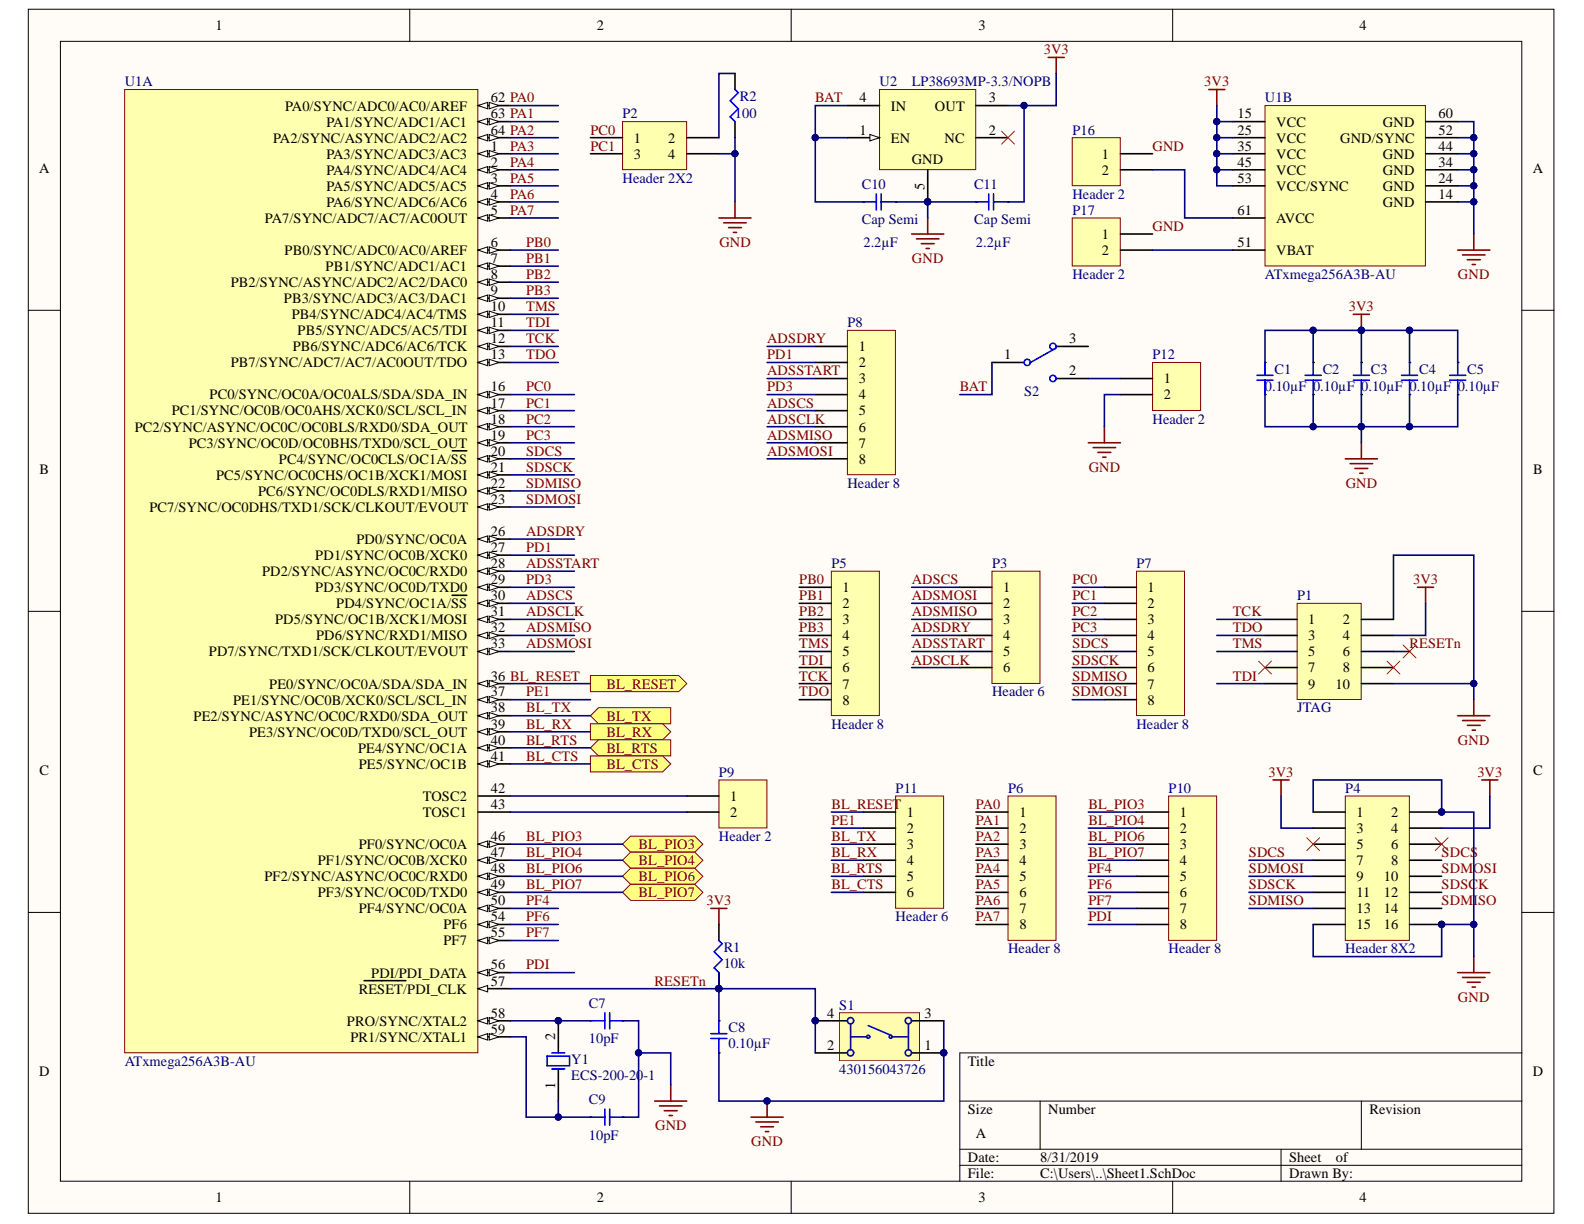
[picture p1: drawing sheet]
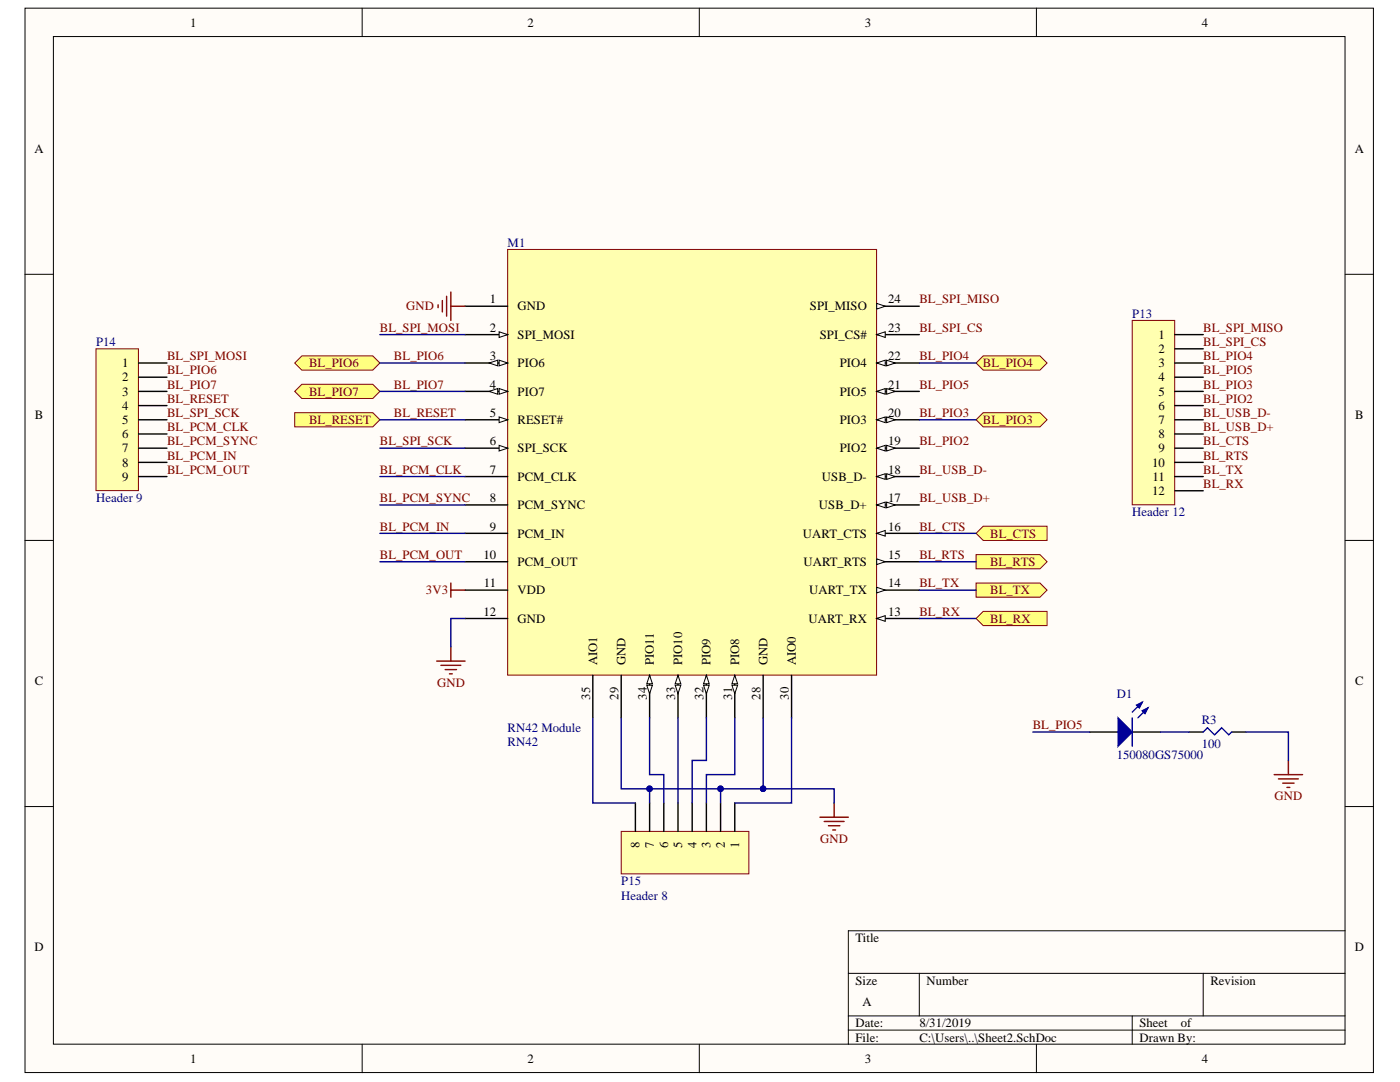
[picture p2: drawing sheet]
# Altium project PCB_uC_1.PrjPcb
2 sheets, 37 parts. Net scope: flat (ports and power ports of the same name join across sheets).
Board file: PCB_Uc1.PcbDoc
Sheets:
  Sheet1.SchDoc
  Sheet2.SchDoc

## Sheet Sheet1.SchDoc: Microcontroller part
size A; Author: K.Senthurbavan; DrawnBy: K Senthurbavan

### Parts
C1  0.10µF  [SMD-0805C]
C2  0.10µF  [SMD-0805C]
C3  0.10µF  [SMD-0805C]
C4  0.10µF  [SMD-0805C]
C5  0.10µF  [SMD-0805C]
C7  10pF  [SMD-1206C]
C8  0.10µF  [SMD-0805C]
C9  10pF  [SMD-1206C]
C10  Cap Semi  value 2.2µF  [C1206]
C11  Cap Semi  value 2.2µF  [C1206]
P1  JTAG  [HDR2X5]
P2  Header 2X2  [HDR2X2]
P3  Header 6  [HDR1X6]
P4  Header 8X2  [HDR2X8]
P5  Header 8  [HDR1X8]
P6  Header 8  [HDR1X8]
P7  Header 8  [HDR1X8]
P8  Header 8  [HDR1X8]
P9  Header 2  [HDR1X2]
P10  Header 8  [HDR1X8]
P11  Header 6  [HDR1X6]
P12  Header 2  [HDR1X2]
P16  Header 2  [HDR1X2]
P17  Header 2  [HDR1X2]
R1  10k  [SMD-1206-RES]
R2  100  [SMD-0805-RES]
S1  430156043726  [430156043726]
S2  450301014042  [450301014042]  (value not drawn)
U1  ATxmega256A3B-AU  [64A_N]  (parts A,B of 2)
U2  LP38693MP-3.3/NOPB  [MP05A_N]
Y1  ECS-200-20-1  [HC-49U]

### Ports
BL_CTS (out), BL_PIO3 (bidir), BL_PIO4 (bidir), BL_PIO6 (bidir), BL_PIO7 (bidir), BL_RESET (out), BL_RTS (in), BL_RX (out), BL_TX (in)

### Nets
3V3: C1.2 C2.2 C3.2 C4.2 C5.2 C11.1 P1.4 P4.3 P4.4 R1.2 U1.15(VCC) U1.25(VCC) U1.35(VCC) U1.45(VCC) U1.53(VCC/SYNC) U2.3(OUT)
GND: C1.1 C2.1 C3.1 C4.1 C5.1 C7.2 C8.1 C9.2 C10.1 C11.2 P1.2 P1.10 P2.4 P4.1 P4.2 P4.15 P4.16 P12.2 P16.1 P17.1 R2.1 S1.1 S1.3 U1.14(GND) U1.24(GND) U1.34(GND) U1.44(GND) U1.52(GND/SYNC) U1.60(GND) U2.5(GND)
ADSCLK: P3.6 P8.6 U1.31(PD5/SYNC/OC1B/XCK1/MOSI)
ADSCS: P3.1 P8.5 U1.30(PD4/SYNC/OC1A/~{SS})
ADSDRY: P3.4 P8.1 U1.26(PD0/SYNC/OC0A)
ADSMISO: P3.3 P8.7 U1.32(PD6/SYNC/RXD1/MISO)
ADSMOSI: P3.2 P8.8 U1.33(PD7/SYNC/TXD1/SCK/CLKOUT/EVOUT)
ADSSTART: P3.5 P8.3 U1.28(PD2/SYNC/ASYNC/OC0C/RXD0)
BAT: C10.2 S2.1(COM) U2.1(EN) U2.4(IN)
BL_CTS: P11.6 U1.41(PE5/SYNC/OC1B) ; port BL_CTS
BL_PIO3: P10.1 U1.46(PF0/SYNC/OC0A) ; port BL_PIO3
BL_PIO4: P10.2 U1.47(PF1/SYNC/OC0B/XCK0) ; port BL_PIO4
BL_PIO6: P10.3 U1.48(PF2/SYNC/ASYNC/OC0C/RXD0) ; port BL_PIO6
BL_PIO7: P10.4 U1.49(PF3/SYNC/OC0D/TXD0) ; port BL_PIO7
BL_RESET: P11.1 U1.36(PE0/SYNC/OC0A/SDA/SDA_IN) ; port BL_RESET
BL_RTS: P11.5 U1.40(PE4/SYNC/OC1A) ; port BL_RTS
BL_RX: P11.4 U1.39(PE3/SYNC/OC0D/TXD0/SCL_OUT) ; port BL_RX
BL_TX: P11.3 U1.38(PE2/SYNC/ASYNC/OC0C/RXD0/SDA_OUT) ; port BL_TX
PA0: P6.1 U1.62(PA0/SYNC/ADC0/AC0/AREF)
PA1: P6.2 U1.63(PA1/SYNC/ADC1/AC1)
PA2: P6.3 U1.64(PA2/SYNC/ASYNC/ADC2/AC2)
PA3: P6.4 U1.1(PA3/SYNC/ADC3/AC3)
PA4: P6.5 U1.2(PA4/SYNC/ADC4/AC4)
PA5: P6.6 U1.3(PA5/SYNC/ADC5/AC5)
PA6: P6.7 U1.4(PA6/SYNC/ADC6/AC6)
PA7: P6.8 U1.5(PA7/SYNC/ADC7/AC7/AC0OUT)
PB0: P5.1 U1.6(PB0/SYNC/ADC0/AC0/AREF)
PB1: P5.2 U1.7(PB1/SYNC/ADC1/AC1)
PB2: P5.3 U1.8(PB2/SYNC/ASYNC/ADC2/AC2/DAC0)
PB3: P5.4 U1.9(PB3/SYNC/ADC3/AC3/DAC1)
PC0: P2.1 P7.1 U1.16(PC0/SYNC/OC0A/OC0ALS/SDA/SDA_IN)
PC1: P2.3 P7.2 U1.17(PC1/SYNC/OC0B/OC0AHS/XCK0/SCL/SCL_IN)
PC2: P7.3 U1.18(PC2/SYNC/ASYNC/OC0C/OC0BLS/RXD0/SDA_OUT)
PC3: P7.4 U1.19(PC3/SYNC/OC0D/OC0BHS/TXD0/SCL_OUT)
PD1: P8.2 U1.27(PD1/SYNC/OC0B/XCK0)
PD3: P8.4 U1.29(PD3/SYNC/OC0D/TXD0)
PDI: P10.8 U1.56(PDI/PDI_DATA)
PE1: P11.2 U1.37(PE1/SYNC/OC0B/XCK0/SCL/SCL_IN)
PF4: P10.5 U1.50(PF4/SYNC/OC0A)
PF6: P10.6 U1.54(PF6)
PF7: P10.7 U1.55(PF7)
RESETn: C8.2 P1.6 R1.1 S1.2 S1.4 U1.57(~{RESET}/PDI_CLK)
SDCS: P4.7 P4.8 P7.5 U1.20(PC4/SYNC/OC0CLS/OC1A/~{SS})
SDMISO: P4.13 P4.14 P7.7 U1.22(PC6/SYNC/OC0DLS/RXD1/MISO)
SDMOSI: P4.9 P4.10 P7.8 U1.23(PC7/SYNC/OC0DHS/TXD1/SCK/CLKOUT/EVOUT)
SDSCK: P4.11 P4.12 P7.6 U1.21(PC5/SYNC/OC0CHS/OC1B/XCK1/MOSI)
TCK: P1.1 P5.7 U1.12(PB6/SYNC/ADC6/AC6/TCK)
TDI: P1.9 P5.6 U1.11(PB5/SYNC/ADC5/AC5/TDI)
TDO: P1.3 P5.8 U1.13(PB7/SYNC/ADC7/AC7/AC0OUT/TDO)
TMS: P1.5 P5.5 U1.10(PB4/SYNC/ADC4/AC4/TMS)
NetC7_1: C7.1 U1.58(PRO/SYNC/XTAL2) Y1.2(OSC2)
NetC9_1: C9.1 U1.59(PR1/SYNC/XTAL1) Y1.1(OSC1)
NetP2_2: P2.2 R2.2
NetP9_1: P9.1 U1.42(TOSC2)
NetP9_2: P9.2 U1.43(TOSC1)
NetP12_1: P12.1 S2.2
NetP16_2: P16.2 U1.61(AVCC)
NetP17_2: P17.2 U1.51(VBAT)

Not connected (* = marked no-connect by the designer): P1 7* 8*; P4 5* 6*; S2 3; U2 2(NC)*

## Sheet Sheet2.SchDoc
size A

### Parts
D1  150080GS75000  [0805_A]
M1  RN42 Module  value RN42  [RN42-LAND]  (no BOM)
P13  Header 12  [HDR1X12]
P14  Header 9  [HDR1X9]
P15  Header 8  [HDR1X8]
R3  100  [SMD-0805-RES]

### Ports
BL_CTS (in), BL_PIO3 (bidir), BL_PIO4 (bidir), BL_PIO6 (bidir), BL_PIO7 (bidir), BL_RESET (in), BL_RTS (out), BL_RX (in), BL_TX (out)

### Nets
3V3: M1.11(VDD)
GND: M1.1(GND) M1.12(GND) M1.28(GND) M1.29(GND) P15.2 P15.7 R3.2
BL_CTS: M1.16(UART_CTS) P13.9 ; port BL_CTS
BL_PCM_CLK: M1.7(PCM_CLK) P14.6
BL_PCM_IN: M1.9(PCM_IN) P14.8
BL_PCM_OUT: M1.10(PCM_OUT) P14.9
BL_PCM_SYNC: M1.8(PCM_SYNC) P14.7
BL_PIO2: M1.19(PIO2) P13.6
BL_PIO3: M1.20(PIO3) P13.5 ; port BL_PIO3
BL_PIO4: M1.22(PIO4) P13.3 ; port BL_PIO4
BL_PIO5: D1.2(A) M1.21(PIO5) P13.4
BL_PIO6: M1.3(PIO6) P14.2 ; port BL_PIO6
BL_PIO7: M1.4(PIO7) P14.3 ; port BL_PIO7
BL_RESET: M1.5(RESET#) P14.4 ; port BL_RESET
BL_RTS: M1.15(UART_RTS) P13.10 ; port BL_RTS
BL_RX: M1.13(UART_RX) P13.12 ; port BL_RX
BL_SPI_CS: M1.23(SPI_CS#) P13.2
BL_SPI_MISO: M1.24(SPI_MISO) P13.1
BL_SPI_MOSI: M1.2(SPI_MOSI) P14.1
BL_SPI_SCK: M1.6(SPI_SCK) P14.5
BL_TX: M1.14(UART_TX) P13.11 ; port BL_TX
BL_USB_D+: M1.17(USB_D+) P13.8
BL_USB_D-: M1.18(USB_D-) P13.7
NetD1_1: D1.1(K) R3.1
NetM1_30: M1.30(AIO0) P15.1
NetM1_31: M1.31(PIO8) P15.3
NetM1_32: M1.32(PIO9) P15.4
NetM1_33: M1.33(PIO10) P15.5
NetM1_34: M1.34(PIO11) P15.6
NetM1_35: M1.35(AIO1) P15.8

## Nets that join several sheets
3V3: Sheet1 (16 pins), Sheet2 (M1.11)
GND: Sheet1 (30 pins), Sheet2 (7 pins)
BL_CTS: Sheet1 (P11.6 U1.41), Sheet2 (M1.16 P13.9)
BL_PIO3: Sheet1 (P10.1 U1.46), Sheet2 (M1.20 P13.5)
BL_PIO4: Sheet1 (P10.2 U1.47), Sheet2 (M1.22 P13.3)
BL_PIO6: Sheet1 (P10.3 U1.48), Sheet2 (M1.3 P14.2)
BL_PIO7: Sheet1 (P10.4 U1.49), Sheet2 (M1.4 P14.3)
BL_RESET: Sheet1 (P11.1 U1.36), Sheet2 (M1.5 P14.4)
BL_RTS: Sheet1 (P11.5 U1.40), Sheet2 (M1.15 P13.10)
BL_RX: Sheet1 (P11.4 U1.39), Sheet2 (M1.13 P13.12)
BL_TX: Sheet1 (P11.3 U1.38), Sheet2 (M1.14 P13.11)
